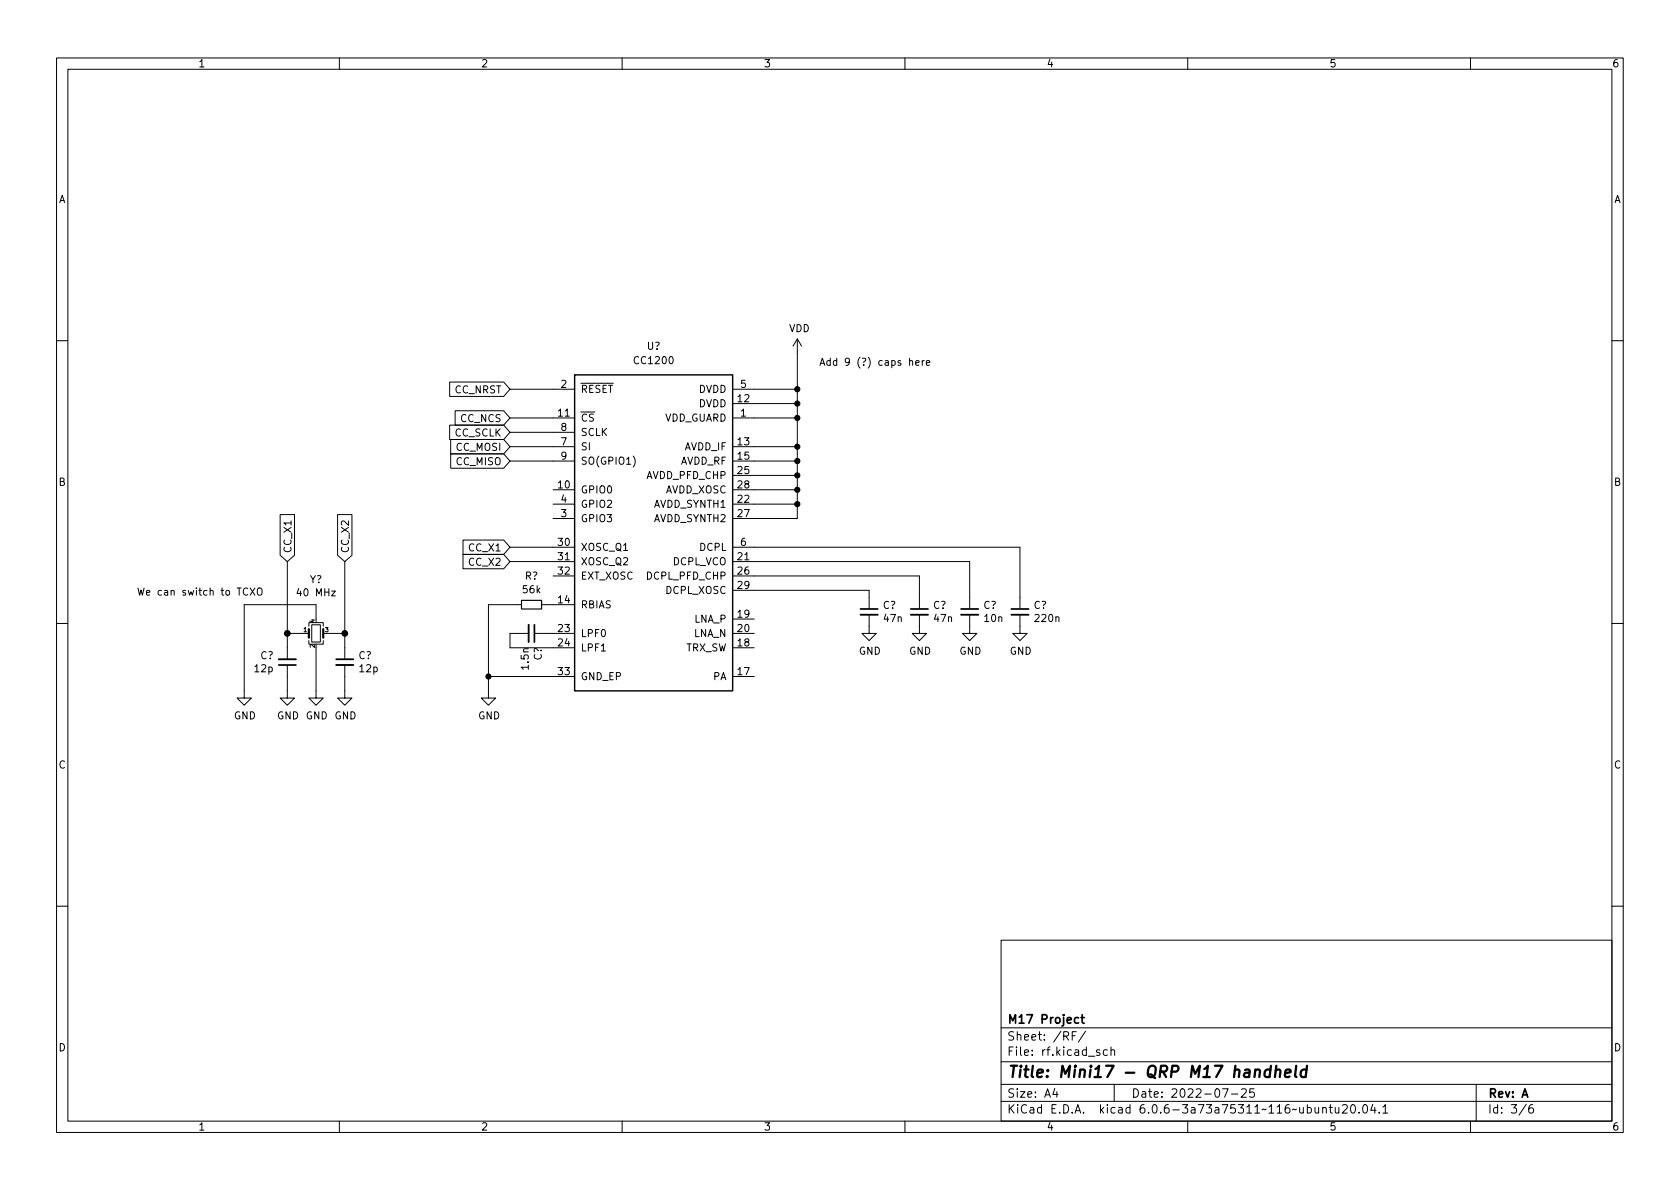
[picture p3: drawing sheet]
<svg xmlns="http://www.w3.org/2000/svg" width="297mm" height="210mm" viewBox="0 0 297 210" stroke-linecap="round" stroke-linejoin="round" font-family="sans-serif">
<g fill="none" stroke="#000" stroke-width=".18">
<path d="M10 10.2h277v190.1h-277zM12 12.2h273v186.1h-273zM60 10.2v2M110 10.2v2M160 10.2v2M210 10.2v2M260 10.2v2M141 59.9v31.8h-11.5M141 59.9l-.8 1.3M141 59.9l.7 1.3M10 60.2h2M79.5 75.2h9.6l1.1 1.2-1.1 1.3h-9.6z"/>
<path d="M79.5 67.6h9.6l1.1 1.2-1.1 1.3h-9.6zM79.7 77.7h9.4l1.1 1.3-1.1 1.3h-9.4zM80.5 72.6h8.6l1.1 1.3-1.1 1.3h-8.6zM90.2 73.9h11.4M90.2 79h11.4M90.2 68.8h11.4M90.2 76.4h11.4M129.5 73.9h11.5M129.5 71.4h11.5M129.5 79h11.5M129.5 68.8h11.5M160.8 63.9l.2-.1h.3l.1 .8"/>
<path d="M161.9 64.2l.6-.1v-.3h-.4l-.2 .1 .1 .6h.5M163.1 63.8v.8M163.4 63.8l-.3 .2M163.8 64.2l.6-.1-.1-.3h-.3l-.2 .1v.6h.5M285 60.2h2M49.5 91h2.6v7.2l-1.3 1.1-1.3-1.1zM50.8 99.3v17.3M59.7 91h2.5v7.2l-1.2 1.1-1.3-1.1zM61 99.3v17.2M79.7 80.3h9.4l1.1 1.2-1.1 1.3h-9.4zM81.9 95.5h7.2l1.1 1.3-1.1 1.2h-7.2zM81.9 98h7.2l1.1 1.3-1.1 1.3h-7.2z"/>
<path d="M90.2 81.5h11.4M90.2 99.3h11.4M90.2 96.8h11.4M97.8 86.6h3.8M97.8 89.1h3.8M97.8 91.7h3.8M111.9 80.7a1.46 1.46 0 0 1 0 1.9M129.5 86.6h11.5M129.5 81.5h11.5M129.5 99.3h41.9v8.3M129.5 89.1h11.5M129.5 84.1h11.5"/>
<path d="M129.5 96.8h50.8v10.8M10 110.2h2M43.8 104.1a.6 .6 0 0 0-.8 .4 .6 .6 0 0 0 .6 .7l.2-.1M44.2 104l.9 1.2M45.1 104l-.9 1.2M45.6 104.2l.2-.2a.43 .43 0 0 1 .5 .4v.4a.42 .42 0 0 1-.4 .5 .42 .42 0 0 1-.4-.5zM50.8 117.7v5.7h1.3l-1.3 1.3-1.3-1.3h1.3M50.8 112h3.8M54.6 113.3v.6h2.5v-.6M54.6 110.7v-.6h2.5v.6M55.1 110.5h1.5v3h-1.5zM55.9 109.5v-2.6h-12.7v16.5h1.2l-1.2 1.3-1.3-1.3h1.3"/>
<path d="M55.9 114.5v8.9h1.2l-1.2 1.3-1.3-1.3h1.3M57.1 112h3.9M61 117.6v5.8h1.2l-1.2 1.3-1.3-1.3h1.3M86.4 119.6h15.2M92.2 106.9h-5.8v16.5h1.2l-1.2 1.3-1.3-1.3h1.3M93.5 112h-3.3v2.5h11.4M94.6 112h7M95.8 106.9h5.8M97.8 101.8h3.8M129.5 119.6h3.8M129.5 114.5h3.8M129.5 109.5h3.8"/>
<path d="M129.5 112h3.8M129.5 101.8h33.1v5.8M129.5 104.4h24.2v3.2M153.7 108.7v3.3h1.2l-1.2 1.3-1.3-1.3h1.3M162.6 108.7v3.3h1.2l-1.2 1.3-1.3-1.3h1.3M171.4 108.7v3.3h1.3l-1.3 1.3-1.2-1.3h1.2M180.3 108.7v3.3h1.3l-1.3 1.3-1.2-1.3h1.2M285 110.2h2M10 160.2h2M177 166.3h108v32h-108zM285 160.2h2M60 198.3v2"/>
<path d="M110 198.3v2M160 198.3v2M177 194.8h108M177 191.8h108M177 187.8h108M177 181.8h108M186.5 192.5l-.4 1h1M186.9 193v1M189.6 183.1h.5M190.3 182.4h-.7v1.5M191.9 182.4l-1.3 1.9M194.4 185.7l-.3-.1-.2 .2v.3l.5 .1v.4h-.5"/>
<path d="M195.8 185.7l-.4-.1-.3 .3v.4l.1 .3h.6M196.4 185.8l.2-.2 .4 .1 .1 .9M196.4 185.1v1.5M197 191.8v3M210 198.3v2M216.1 192.5h1l-.6 1.5M217.7 193.5h1.2M219.5 192.7l.6-.2 .2 .2 .1 .3-1 1h1M221.7 192.5h-.7l-.1 .7 .2-.1 .5 .1 .2 .2-.1 .5-.2 .1-.6-.1M233.9 196l.2-.2 .3 .1 .1 .9M233.9 195.8v1M235 195.8h.6"/>
<path d="M235.2 195.3v1.3l.4 .2M236.1 195.8v1h.4l.2-.1M236.7 195.8v1M237.4 195.5l.5-.2 .2 .2 .1 .3-.9 1h.9M239 195.4l.1-.1a.81 .81 0 0 1 .6 .7 .81 .81 0 0 1-.3 .8h-.1a.81 .81 0 0 1-.6-.6 .81 .81 0 0 1 .3-.8zM240.3 196.7v.1M241.1 195.5l.2-.2a.81 .81 0 0 1 .6 .7 .81 .81 0 0 1-.3 .8h-.2a.81 .81 0 0 1-.3-1.3zM242.7 195.3l-.3 1h.9M243.1 195.8v1M243.9 196.7v.1M244.5 195.8l.4-.5v1.5M244.5 196.8h.9"/>
<path d="M260 198.3v2M261 191.8v6.5M269.9 195.3l-1.3 1.9M271 195.3a.6 .6 0 0 0-.7 .7v.5l.1 .3h.5l.2-.1 .1-.5-.2-.2-.4-.1-.3 .3"/>
</g>
<path d="M224.6 189.2a.66 .66 0 0 0-1 .3v.6l.1 .3 .2 .1 .6-.1M224.7 188.5l-.2 2M225.6 189.3a.49 .49 0 0 1 .8 .1l-.1 1.1M225.7 188.5l-.3 2M227.2 189.8l1-.2-.1-.4-.1-.1-.6 .1-.2 1 .2 .3 .6-.1M229.2 188.5l-.2 1.7 .2 .3M231 189.2a.66 .66 0 0 0-1 .3l-.1 .6 .2 .3 .2 .1 .6-.1M231.1 188.5l-.3 2" fill="none" stroke="#000" stroke-width=".4"/>
<path d="M49.3 117.6h3M59.4 116.6h3.1M94.5 110.5v3M152.1 107.7h3.1M161 107.7h3.1M169.9 107.7h3.1M178.8 107.7h3.1M191.1 179.9h.6M191.3 179.4v1.3l.4 .2M190.7 180l-.4-.1-.3 .3v.4l.1 .3h.6" fill="none" stroke="#000" stroke-width=".3"/>
<path d="M49.3 116.6h3M59.4 117.6h3.1M93.5 110.5v3M152.1 108.7h3.1M161 108.7h3.1M169.9 108.7h3.1M178.8 108.7h3.1" fill="none" stroke="#000" stroke-width=".33"/>
<path d="M101.6 66.3h27.9v55.9h-27.9z" fill="none" stroke="#000" stroke-width=".25"/>
<path d="M54.6 111.2v1.6M57.1 111.2v1.6" fill="none" stroke="#000" stroke-width=".38"/>
<path d="M92.2 106.2h3.6v1.5h-3.6z" fill="none" stroke="#000" stroke-width=".2"/>
<g fill="#000" stroke="#000" stroke-width=".18">
<circle cx="141" cy="79" r=".46"/>
<circle cx="141" cy="71.4" r=".46"/>
<circle cx="141" cy="73.9" r=".46"/>
<circle cx="141" cy="68.8" r=".46"/>
<circle cx="141" cy="84.1" r=".46"/>
<circle cx="141" cy="81.5" r=".46"/>
<circle cx="141" cy="89.1" r=".46"/>
<circle cx="141" cy="86.6" r=".46"/>
<circle cx="50.8" cy="112" r=".51"/>
<circle cx="61" cy="112" r=".51"/>
<circle cx="86.4" cy="119.6" r=".46"/>
</g>
<text font-size="2.8" x="178" y="190.6">Title: Mini17 - QRP M17 handheld</text>
<g font-size="2.1">
<text x="178" y="184">Sheet: /RF/</text>
<text x="178" y="181">M17 Project</text>
<text x="178" y="186.7">File: rf.kicad_sch</text>
<text x="178" y="196.9">KiCad E.D.A. kicad 6.0.6-3a73a75311~116~ubuntu20.04.1</text>
<text x="178" y="194.1">Size: A4</text>
<text x="200" y="194.1">Date: 2022-07-25</text>
<text x="263" y="194.1">Rev: A</text>
<text x="263" y="196.9">Id: 3/6</text>
</g>
<g font-size="1.8">
<text x="35" y="11.9">1</text>
<text x="85" y="11.9">2</text>
<text x="135" y="11.9">3</text>
<text x="185" y="11.9">4</text>
<text x="235" y="11.9">5</text>
<text x="285" y="11.9">6</text>
<text x="10.3" y="35.9">A</text>
<text x="285.3" y="35.9">A</text>
<text x="139.5" y="58.7">VDD</text>
<text x="112.3" y="64.4">CC1200</text>
<text x="114.4" y="61.8">U?</text>
<text x="144.8" y="64.7">Add 9 (?) caps here</text>
<text x="80.4" y="69.6">CC_NRST</text>
<text x="99.2" y="68.6">2</text>
<text x="102.6" y="69.5">~{RESET}</text>
<text x="123.5" y="69.5">DVDD</text>
<text x="130.5" y="71.1">12</text>
<text x="131" y="68.6">5</text>
<text x="80.4" y="77.2">CC_SCLK</text>
<text x="81.5" y="74.6">CC_NCS</text>
<text x="98.7" y="73.7">11</text>
<text x="99.2" y="76.2">8</text>
<text x="102.6" y="74.5">~{CS}</text>
<text x="102.6" y="77.1">SCLK</text>
<text x="117.3" y="74.5">VDD_GUARD</text>
<text x="123.5" y="72">DVDD</text>
<text x="131" y="73.7">1</text>
<text x="80.7" y="82.3">CC_MISO</text>
<text x="80.7" y="79.7">CC_MOSI</text>
<text x="99.2" y="78.7">7</text>
<text x="99.2" y="81.3">9</text>
<text x="102.6" y="79.6">SI</text>
<text x="102.6" y="82.2">SO(GPIO1)</text>
<text x="120.2" y="82.2">AVDD_RF</text>
<text x="121" y="79.6">AVDD_IF</text>
<text x="130.5" y="78.7">13</text>
<text x="130.5" y="81.3">15</text>
<text x="130.5" y="83.8">25</text>
<text x="10.3" y="85.9">B</text>
<text x="98.7" y="86.4">10</text>
<text x="99.2" y="88.9">4</text>
<text x="102.6" y="87.2">GPIO0</text>
<text x="102.6" y="89.8">GPIO2</text>
<text x="114.3" y="84.7">AVDD_PFD_CHP</text>
<text x="115.6" y="89.8">AVDD_SYNTH1</text>
<text x="117.5" y="87.2">AVDD_XOSC</text>
<text x="130.5" y="88.9">22</text>
<text x="130.5" y="86.4">28</text>
<text x="285.3" y="85.9">B</text>
<text x="99.2" y="91.4">3</text>
<text x="102.6" y="92.3">GPIO3</text>
<text x="115.6" y="92.3">AVDD_SYNTH2</text>
<text x="130.5" y="91.4">27</text>
<text x="51.5" y="97.9" transform="rotate(-90 51.5 97.9)">CC_X1</text>
<text x="61.7" y="97.9" transform="rotate(-90 61.7 97.9)">CC_X2</text>
<text x="83" y="97.5">CC_X1</text>
<text x="83" y="100">CC_X2</text>
<text x="98.7" y="96.5">30</text>
<text x="98.7" y="99.1">31</text>
<text x="98.7" y="101.6">32</text>
<text x="102.6" y="97.4">XOSC_Q1</text>
<text x="102.6" y="99.9">XOSC_Q2</text>
<text x="118.9" y="99.9">DCPL_VCO</text>
<text x="123.7" y="97.4">DCPL</text>
<text x="130.5" y="99.1">21</text>
<text x="130.5" y="101.6">26</text>
<text x="131" y="96.5">6</text>
<text x="24.1" y="105.3">We can switch to TCXO</text>
<text x="52.8" y="105.4">40 MHz</text>
<text x="54.7" y="103.1">Y?</text>
<text x="92.5" y="104.9">56k</text>
<text x="92.8" y="102.5">R?</text>
<text x="98.7" y="106.7">14</text>
<text x="102.6" y="107.6">RBIAS</text>
<text x="102.6" y="102.5">EXT_XOSC</text>
<text x="114.5" y="102.5">DCPL_PFD_CHP</text>
<text x="117.7" y="105">DCPL_XOSC</text>
<text x="130.5" y="104.1">29</text>
<text x="156.1" y="107.7">C?</text>
<text x="165" y="107.7">C?</text>
<text x="173.9" y="107.7">C?</text>
<text x="182.8" y="107.7">C?</text>
<text x="98.7" y="111.8">23</text>
<text x="102.6" y="112.6">LPF0</text>
<text x="122.6" y="112.6">LNA_N</text>
<text x="122.7" y="110.1">LNA_P</text>
<text x="130.5" y="109.2">19</text>
<text x="130.5" y="111.8">20</text>
<text x="156.3" y="110">47n</text>
<text x="165.2" y="110">47n</text>
<text x="174.1" y="110">10n</text>
<text x="183.1" y="110">220n</text>
<text x="45.1" y="118.9">12p</text>
<text x="46" y="116.6">C?</text>
<text x="63.4" y="116.6">C?</text>
<text x="63.6" y="118.9">12p</text>
<text x="93.5" y="118.3" transform="rotate(-90 93.5 118.3)">1.5n</text>
<text x="95.8" y="116.8" transform="rotate(-90 95.8 116.8)">C?</text>
<text x="98.7" y="114.3">24</text>
<text x="98.7" y="119.4">33</text>
<text x="102.6" y="115.2">LPF1</text>
<text x="121.2" y="115.2">TRX_SW</text>
<text x="130.5" y="119.4">17</text>
<text x="130.5" y="114.3">18</text>
<text x="151.8" y="115.8">GND</text>
<text x="160.7" y="115.8">GND</text>
<text x="169.6" y="115.8">GND</text>
<text x="178.5" y="115.8">GND</text>
<text x="102.6" y="120.3">GND_EP</text>
<text x="126.1" y="120.3">PA</text>
<text x="41.3" y="127.2">GND</text>
<text x="49" y="127.2">GND GND GND</text>
<text x="84.5" y="127.2">GND</text>
<text x="10.3" y="135.9">C</text>
<text x="285.3" y="135.9">C</text>
<text x="10.3" y="185.9">D</text>
<text x="285.3" y="185.9">D</text>
<text x="35" y="199.9">1</text>
<text x="85" y="199.9">2</text>
<text x="135" y="199.9">3</text>
<text x="185" y="199.9">4</text>
<text x="235" y="199.9">5</text>
<text x="285" y="199.9">6</text>
</g>
<g font-size="1.1">
<text x="53.7" y="111.8">1</text>
<text x="55.6" y="110.1" transform="rotate(-90 55.6 110.1)">4</text>
<text x="57.5" y="111.8">3</text>
<text x="55.6" y="114.5" transform="rotate(-90 55.6 114.5)">2</text>
</g>
</svg>
